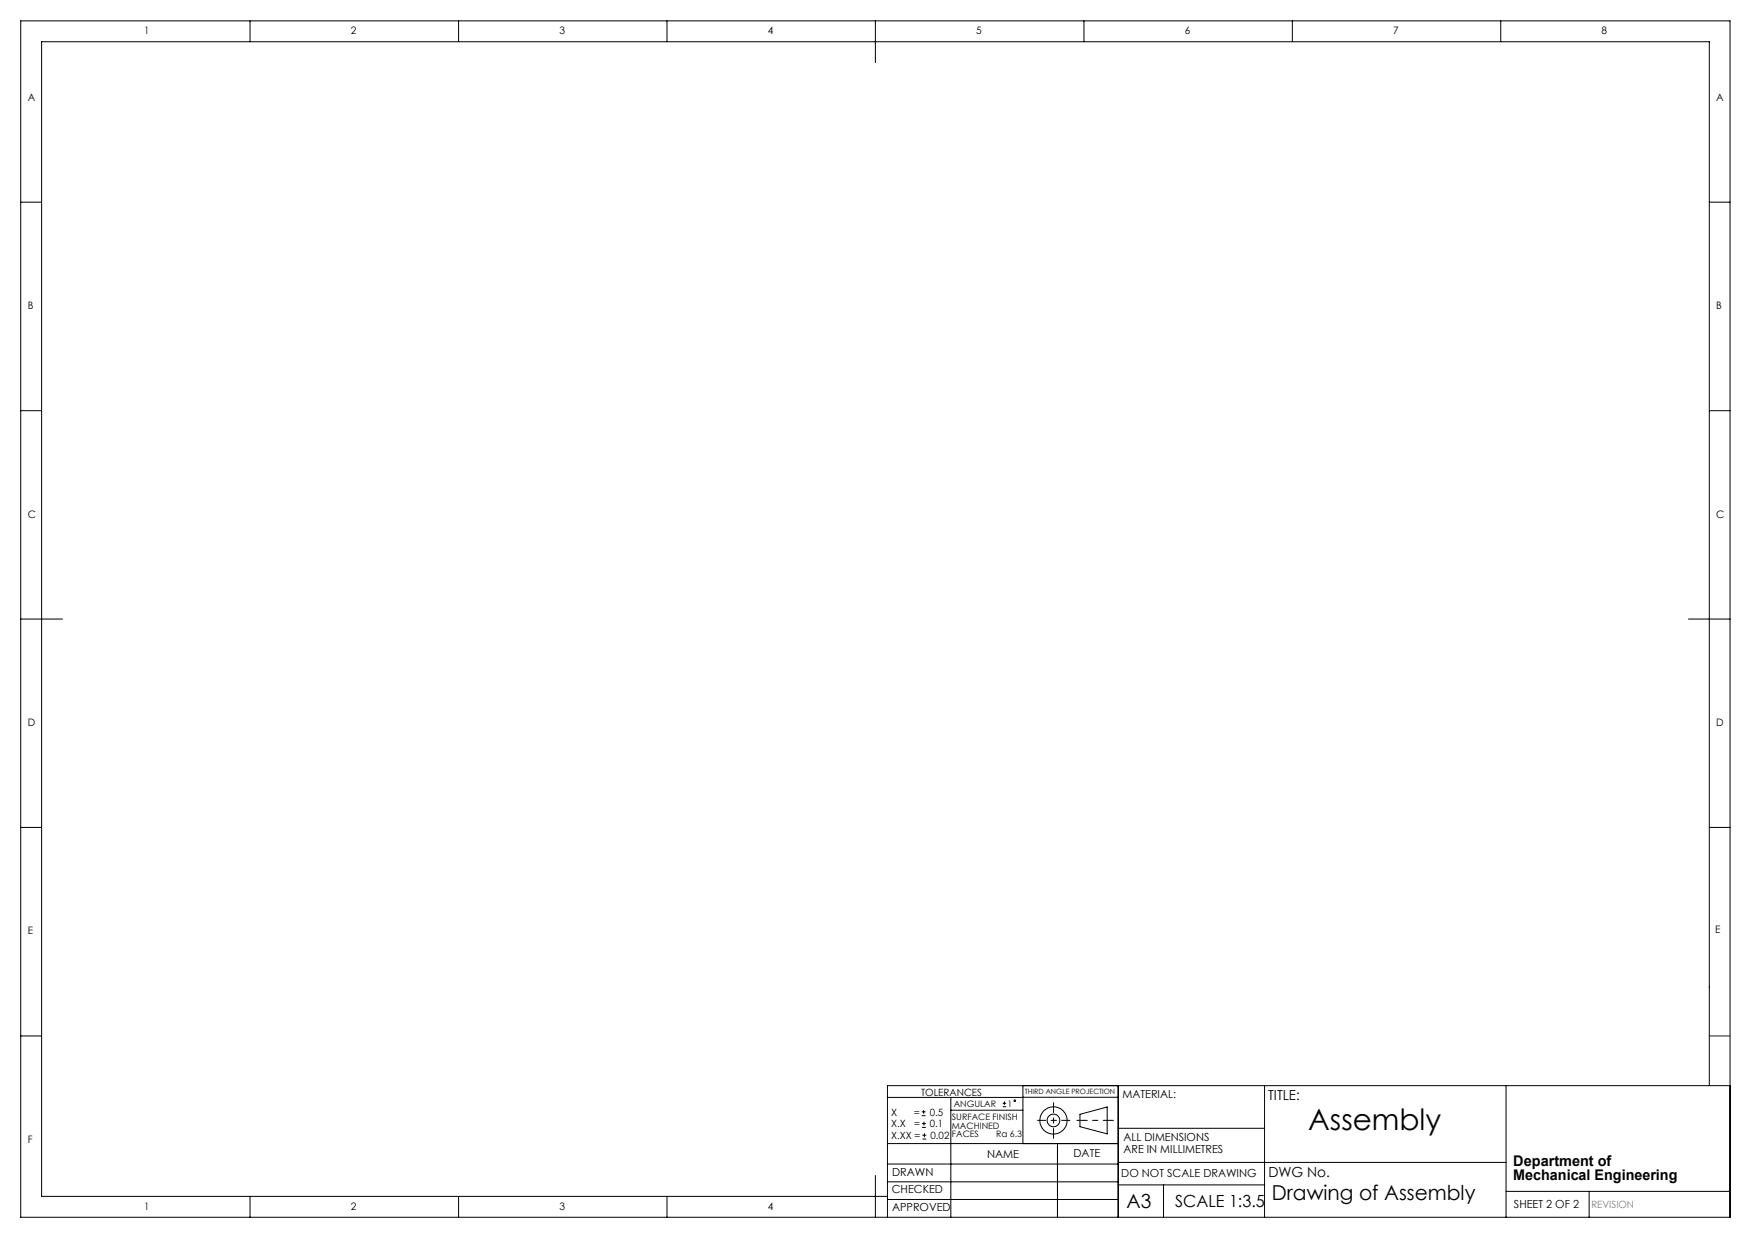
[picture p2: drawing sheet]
<svg xmlns="http://www.w3.org/2000/svg" width="420mm" height="297mm" viewBox="0 0 420 297" stroke-linecap="round" stroke-linejoin="round" font-family="sans-serif">
<g fill="none" stroke="#000" stroke-width=".24">
<path d="M5 5h410v287h-410zM60 5v5M110 5v5M160 5v5M210 5v10M260 5v5M310 5v5M360 5v5M5 48.5h5M410 48.5h5M5 98.5h5M410 98.5h5"/>
<path d="M5 148.5h10M405 148.5h10M5 198.5h5M410 198.5h5M5 248.5h5M212.9 279.3h55.3M212.9 274.4h55.3M221.1 267.6h.9M221.1 266.7h.9M221.2 270.5h.9M221.2 269.6h.9M221.3 273.3h.9"/>
<path d="M221.3 272.3h.9M221.5 266.3v.9M221.6 269.1v.9M221.7 271.9v.9M228.1 263.3v28.7M228.1 266.3h17.3M240.5 265.5h.8M240.5 264.7h.8M240.9 264.3v.8M245.4 260.5v13.9M253.6 274.4v17.6M259 267.3l6.6-1.7v6.4l-6.6-1.7z"/>
<path d="M268.2 260.5v31.5M268.2 270.7h35.1M268.2 278.9h93M268.2 263.2l-55.3 .1M303.3 260.5v31.5M361.2 260.5v31.5M410 260.5v-250.5h-400v277h202.9M415 260.5h-202.1v31.5M60 287v5M110 287v5M160 287v5M210 282v10"/>
<path d="M212.9 287.8h55.3M212.9 283.5h55.3M268.2 284.3h35.1M279.1 284.3v7.7M361.2 285.8h53.8M381.2 285.8v6.2"/>
<circle cx="243.4" cy="264.1" r=".21"/>
<circle cx="252.7" cy="268.8" r="1.52"/>
<circle cx="252.7" cy="268.8" r="3.3"/>
</g>
<path d="M267.1 268.8h-8.8" fill="none" stroke="#000" stroke-width=".24" stroke-dasharray="15.2 1.3 1.3 1.3" stroke-dashoffset="12.8"/>
<path d="M252.7 264.6v8.5" fill="none" stroke="#000" stroke-width=".24" stroke-dasharray="15.2 1.3 1.3 1.3" stroke-dashoffset="12.9"/>
<path d="M248.9 268.8h7.7" fill="none" stroke="#000" stroke-width=".24" stroke-dasharray="15.2 1.3 1.3 1.3" stroke-dashoffset="13.3"/>
<path d="M410 248.5h5" fill="none" stroke="#00f" stroke-width=".24"/>
<text font-size="7.1" x="313.8" y="271.1">Assembly</text>
<text font-size="4.9" x="305.1" y="287.8">Drawing of Assembly</text>
<text font-size="4.7" x="270.2" y="289.7">A3</text>
<text font-size="4" x="281.9" y="289.6">SCALE 1:3.5</text>
<g font-size="3.5">
<text x="363" y="279.6">Department of</text>
<text x="363" y="283.1">Mechanical Engineering</text>
</g>
<g font-size="3.3">
<text x="304.2" y="264">TITLE:</text>
<text x="304.2" y="282.5">DWG No.</text>
</g>
<g font-size="2.7">
<text x="269.3" y="263.5">MATERIAL:</text>
<text x="269.5" y="273.7">ALL DIMENSIONS</text>
<text x="236.8" y="277.8">NAME</text>
<text x="257.5" y="277.6">DATE</text>
<text x="269.5" y="276.7">ARE IN MILLIMETRES</text>
<text x="213.9" y="286.1">CHECKED</text>
<text x="214" y="282">DRAWN</text>
<text x="269" y="282.5">DO NOT SCALE DRAWING</text>
<text x="214" y="290.5">APPROVED</text>
<text x="363.1" y="289.8">SHEET 2 OF 2</text>
</g>
<g font-size="2.5">
<text x="34.6" y="8.2">1</text>
<text x="84.2" y="8.2">2</text>
<text x="134.2" y="8.2">3</text>
<text x="184.2" y="8.2">4</text>
<text x="234.2" y="8.2">5</text>
<text x="284.2" y="8.2">6</text>
<text x="334.2" y="8.2">7</text>
<text x="384.2" y="8.2">8</text>
<text x="6.7" y="24.2">A</text>
<text x="411.7" y="24.2">A</text>
<text x="6.7" y="74.2">B</text>
<text x="411.7" y="74.2">B</text>
<text x="6.7" y="124.2">C</text>
<text x="411.7" y="124.2">C</text>
<text x="6.7" y="174.2">D</text>
<text x="411.7" y="174.2">D</text>
<text x="6.7" y="224.2">E</text>
<text x="411.4" y="223.9">E</text>
<text x="6.7" y="274.2">F</text>
<text x="34.6" y="290.2">1</text>
<text x="84.2" y="290.2">2</text>
<text x="134.2" y="290.2">3</text>
<text x="184.2" y="290.2">4</text>
</g>
<g font-size="2.4">
<text x="220.9" y="262.8">TOLERANCES</text>
<text x="213.8" y="267.6">X</text>
<text x="219.2" y="267.6">=</text>
<text x="223" y="267.6">0.5</text>
<text x="213.8" y="273.2">X.XX =</text>
<text x="213.8" y="270.4">X.X</text>
<text x="219.3" y="270.4">=</text>
<text x="223.1" y="270.4">0.1</text>
<text x="223.2" y="273.2">0.02</text>
</g>
<text font-size="2.4" fill="#808080" x="381.7" y="289.8">REVISION</text>
<g font-size="2.1">
<text x="228.3" y="268.6">SURFACE FINISH</text>
<text x="228.8" y="265.5">ANGULAR</text>
<text x="241.6" y="265.5">1</text>
<text x="228.3" y="270.7">MACHINED</text>
<text x="228.3" y="272.8">FACES</text>
<text x="238.9" y="272.8">Ra 6.3</text>
</g>
<text font-size="1.7" x="245.8" y="262.5">THIRD ANGLE PROJECTION</text>
</svg>
